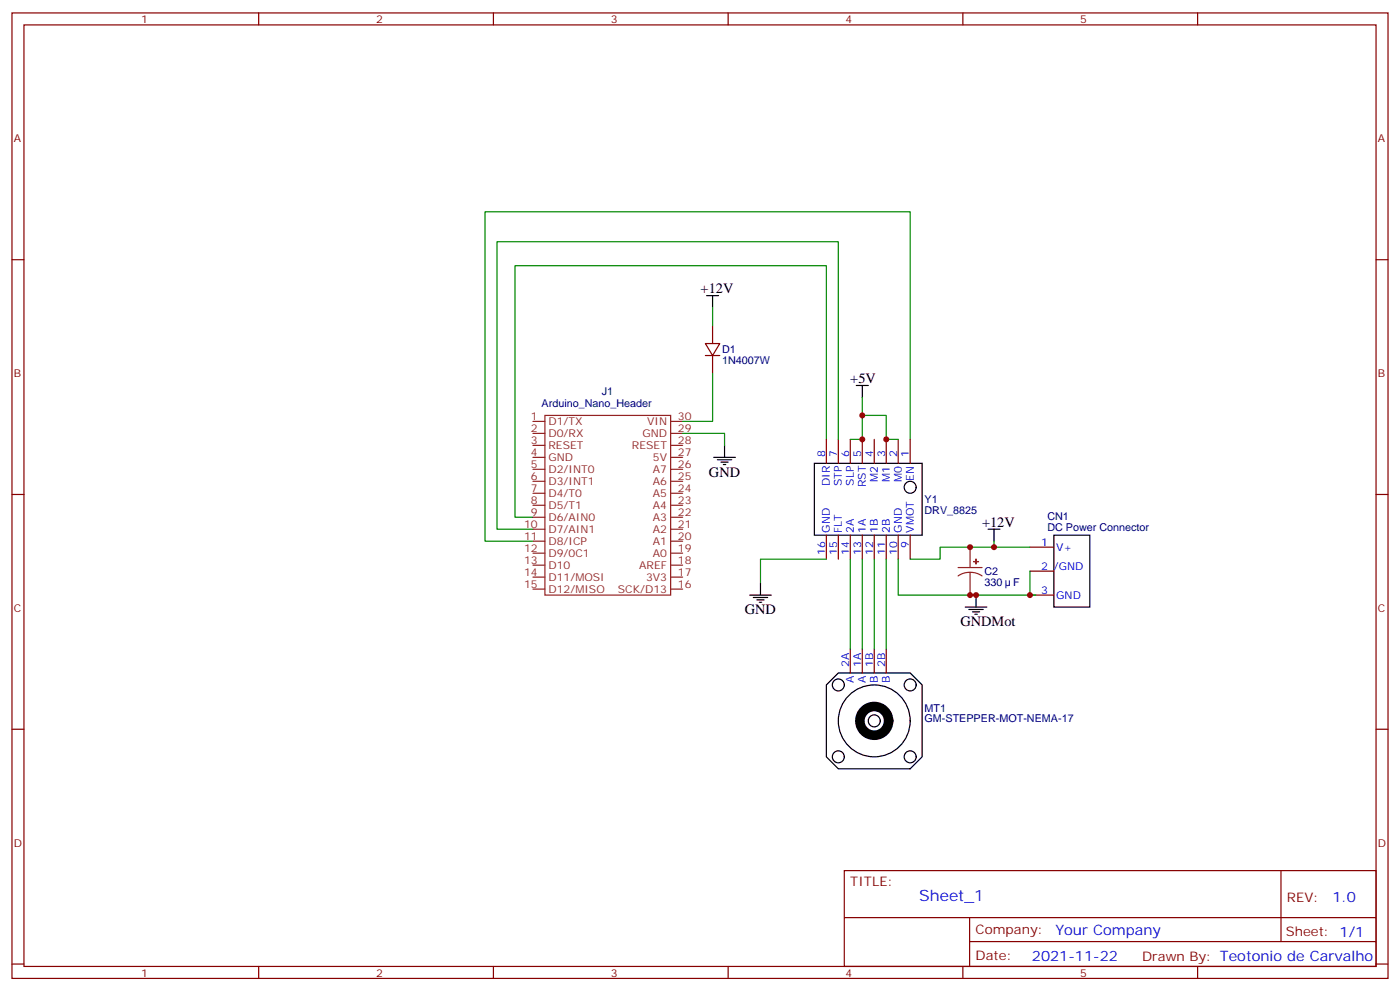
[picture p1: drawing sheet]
<svg xmlns="http://www.w3.org/2000/svg" width="412mm" height="292mm" viewBox="0 0 412 292" stroke-linecap="round" stroke-linejoin="round" font-family="sans-serif">
<g fill="none" stroke="#870000" stroke-width=".35">
<path d="M3.5 3.8h405.4v284.3h-405.4zM7.1 7.3h398.2v277.3h-398.2zM76.2 3.8v3.5M145.3 3.8v3.5M214.5 3.8v3.5M283.6 3.8v3.5M352.8 3.8v3.5M3.5 76.5h3.6M405.3 76.5h3.6M209.9 95.9v5.3M207.8 101.2h4.2l-2.1 3.5zM207.8 104.7h4.2"/>
<path d="M209.9 104.7v5.3M243.4 129.4v7.1M246.9 129.4v7.1M250.5 129.4v7.1M254 129.4v7.1M257.5 129.4v7.1M261.1 129.4v7.1M264.6 129.4v7.1M268.1 129.4v7.1M3.5 145.6h3.6M243.4 157.6v7.1M246.9 157.6v7.1"/>
<path d="M250.5 157.6v7.1M254 157.6v7.1M257.5 157.6v7.1M261.1 157.6v7.1M264.6 157.6v7.1M268.1 157.6v7.1M405.3 145.6h3.6M303.4 161.1h7M303.4 168.2h7M303.4 175.3h7M250.5 191.1v7.1M254 191.1v7.1"/>
<path d="M257.5 191.1v7.1M261.1 191.1v7.1M3.5 214.8h3.6M405.3 214.8h3.6M248.7 256.4h156.6v28.2h-156.6zM377.3 256.4v20.9M248.7 270.2h156.5M285.6 277.3h119.6M285.6 270.2v14.2M3.5 283.9h3.6M76.2 284.6v3.5M145.3 284.6v3.5"/>
<path d="M214.5 284.6v3.5M283.6 284.6v3.5M352.8 284.6v3.5M405.3 283.9h3.6"/>
</g>
<g fill="none" stroke="#8c2424" stroke-width=".35">
<path d="M157 124.1h3.5M157 127.6h3.5M157 131.2h3.5M157 134.7h3.5M157 138.2h3.5M160.5 122.3h37.1v53h-37.1zM197.6 124.1h3.5M197.6 127.6h3.5M197.6 131.2h3.5M197.6 134.7h3.5M197.6 138.2h3.5M157 141.7h3.5"/>
<path d="M157 145.3h3.5M157 148.8h3.5M157 152.3h3.5M157 155.9h3.5M157 159.4h3.5M197.6 141.7h3.5M197.6 145.3h3.5M197.6 148.8h3.5M197.6 152.3h3.5M197.6 155.9h3.5M197.6 159.4h3.5M157 162.9h3.5"/>
<path d="M157 166.4h3.5M157 170h3.5M157 173.5h3.5M197.6 162.9h3.5M197.6 166.4h3.5M197.6 170h3.5M197.6 173.5h3.5M282.2 167.1h7.1M285.8 168.6l-1.9 .2-1.7 .8M285.8 168.6l1.8 .2 1.7 .8M285.8 161.1v6M285.8 168.6v6.7"/>
</g>
<g fill="#8c2424" stroke="#8c2424" stroke-width=".35">
<path d="M286.8 165.4h1.4z"/>
<path d="M287.5 164.7v1.4z"/>
</g>
<g fill="none" stroke="#000" stroke-width=".35">
<path d="M208.1 87.1h3.6M209.9 87.1v3.5M252.2 113.5h3.6M254 113.5v3.6M210.3 134.7h6.3M211.3 135.4h4.2M212.4 136.1h2.1M213.1 136.8h.7M213.4 131.2v3.5M239.9 136.5h31.7v21.1h-31.7zM291 155.9h3.6M292.8 155.9v3.5"/>
<path d="M310.4 157.6h10.6v21.2h-10.6zM220.8 175.3h6.4M221.9 176h4.2M223 176.7h2.1M223.7 177.4h.7M224 171.7v3.6M284.3 178.8h6.4M285.4 179.5h4.2M287.5 175.3v3.5M246.9 198.2h21.2l3.5 3.5v21.2l-3.5 3.5h-21.2l-3.5-3.5v-21.2zM286.5 180.2h2.1M287.2 180.9h.7"/>
<circle cx="268.1" cy="143.5" r="1.76"/>
<circle cx="246.9" cy="201.7" r="1.76"/>
<circle cx="257.5" cy="212.3" r="10.6"/>
<circle cx="257.5" cy="212.3" r="1.76"/>
<circle cx="268.1" cy="201.7" r="1.76"/>
<circle cx="246.9" cy="222.9" r="1.76"/>
<circle cx="268.1" cy="222.9" r="1.76"/>
</g>
<g fill="none" stroke="#008700" stroke-width=".35">
<path d="M209.9 90.6v5.3M209.9 110v14.1h-8.8M254 117.1v12.3h-3.5M201.1 127.6h12.3v3.6M243.4 129.4v-51.2h-91.7v74.1h5.3M246.9 129.4v-58.2h-100.5v84.7h10.6M254 122.3h7.1v7.1h3.5M268.1 129.4v-67h-125.2v97h14.1M292.8 159.4v1.7h-15.9v3.6h-8.8M243.4 164.7h-19.4v7M250.5 164.7v26.4M254 164.7v26.4"/>
<path d="M257.5 164.7v26.4M261.1 164.7v26.4M264.6 164.7v10.6h38.8M292.8 161.1h10.6M303.4 168.2v7.1h1.8"/>
</g>
<circle cx="257.5" cy="212.3" r="4.2" fill="none" stroke="#000" stroke-width="2.8"/>
<g fill="#c00">
<circle cx="285.8" cy="161.1" r=".88"/>
<circle cx="292.8" cy="161.1" r=".88"/>
<circle cx="303.4" cy="175.3" r=".88"/>
<circle cx="287.5" cy="175.3" r=".88"/>
<circle cx="285.8" cy="175.3" r=".88"/>
<circle cx="254" cy="129.4" r=".88"/>
<circle cx="254" cy="122.3" r=".88"/>
<circle cx="261.1" cy="129.4" r=".88"/>
</g>
<text font-size="4.6" fill="#00f" x="270.8" y="265.4">Sheet_1</text>
<g font-size="4.2">
<text x="206.4" y="86.4">+12V</text>
<text x="250.5" y="112.8">+5V</text>
<text x="208.8" y="140.3">GND</text>
<text x="289.3" y="155.2">+12V</text>
<text x="219.4" y="180.9">GND</text>
<text x="282.9" y="184.4">GNDMot</text>
</g>
<g font-size="4.2" fill="#00f">
<text x="392.5" y="265.7">1.0</text>
<text x="310.9" y="275.2">Your Company</text>
<text x="304" y="283">2021-11-22</text>
</g>
<g font-size="3.9" fill="#800">
<text x="250.5" y="261">TITLE:</text>
<text x="379.1" y="265.7">REV:</text>
<text x="287.4" y="275.2">Company:</text>
<text x="378.7" y="275.8">Sheet: 1/1</text>
<text x="287.4" y="282.9">Date:</text>
<text x="336.4" y="282.9">Drawn By: Teotonio de Carvalho</text>
</g>
<g font-size="3.2" fill="#800">
<text x="41.6" y="6.8">1</text>
<text x="110.8" y="6.8">2</text>
<text x="179.9" y="6.8">3</text>
<text x="249.1" y="6.8">4</text>
<text x="318.2" y="6.8">5</text>
<text x="4.1" y="41.9">A</text>
<text x="405.9" y="41.9">A</text>
<text x="4.1" y="111.1">B</text>
<text x="405.9" y="111.1">B</text>
<text x="4.1" y="180.2">C</text>
<text x="405.9" y="180.2">C</text>
<text x="4.1" y="249.3">D</text>
<text x="405.9" y="249.3">D</text>
<text x="41.6" y="287.6">1</text>
<text x="110.8" y="287.6">2</text>
<text x="179.9" y="287.6">3</text>
<text x="249.1" y="287.6">4</text>
<text x="318.2" y="287.6">5</text>
</g>
<g font-size="3.2" fill="#000080">
<text x="212.7" y="107.2">1N4007W</text>
<text x="212.7" y="104">D1</text>
<text x="159.5" y="119.9">Arduino_Nano_Header</text>
<text x="177.3" y="116.3">J1</text>
<text x="272.3" y="148.1">Y1</text>
<text x="272.3" y="151.3">DRV_8825</text>
<text x="308.5" y="153.3">CN1</text>
<text x="308.5" y="156.4">DC Power Connector</text>
<text x="290" y="172.5">330</text>
<text x="290" y="169.4">C2</text>
<text x="298.5" y="172.5">F</text>
<text x="272.3" y="209.6">MT1</text>
<text x="272.3" y="212.8">GM-STEPPER-MOT-NEMA-17</text>
</g>
<g font-size="3.2" fill="#8d2323">
<text x="156.4" y="123.8">1</text>
<text x="161.6" y="125.2">D1/TX</text>
<text x="190.6" y="125.2">VIN</text>
<text x="199.7" y="123.8">30</text>
<text x="156.4" y="127.3">2</text>
<text x="156.4" y="130.8">3</text>
<text x="161.6" y="128.7">D0/RX</text>
<text x="189.2" y="128.7">GND</text>
<text x="199.7" y="130.8">28</text>
<text x="199.7" y="127.3">29</text>
<text x="156.4" y="134.3">4</text>
<text x="156.4" y="137.9">5</text>
<text x="161.6" y="132.2">RESET</text>
<text x="161.6" y="135.7">GND</text>
<text x="186.2" y="132.2">RESET</text>
<text x="192.3" y="135.7">5V</text>
<text x="199.7" y="137.9">26</text>
<text x="199.7" y="134.3">27</text>
<text x="156.4" y="141.4">6</text>
<text x="161.6" y="139.3">D2/INT0</text>
<text x="161.6" y="142.8">D3/INT1</text>
<text x="192.3" y="142.8">A6</text>
<text x="192.3" y="139.3">A7</text>
<text x="199.7" y="141.4">25</text>
<text x="156.4" y="144.9">7</text>
<text x="156.4" y="148.4">8</text>
<text x="161.6" y="146.3">D4/T0</text>
<text x="161.6" y="149.9">D5/T1</text>
<text x="192.3" y="149.9">A4</text>
<text x="192.3" y="146.3">A5</text>
<text x="199.7" y="148.4">23</text>
<text x="199.7" y="144.9">24</text>
<text x="154.4" y="155.5">10</text>
<text x="156.4" y="152">9</text>
<text x="161.6" y="153.4">D6/AIN0</text>
<text x="192.3" y="153.4">A3</text>
<text x="199.7" y="155.5">21</text>
<text x="199.7" y="152">22</text>
<text x="154.4" y="159">11</text>
<text x="161.6" y="156.9">D7/AIN1</text>
<text x="161.6" y="160.4">D8/ICP</text>
<text x="192.3" y="160.4">A1</text>
<text x="192.3" y="156.9">A2</text>
<text x="199.7" y="159">20</text>
<text x="154.4" y="162.6">12</text>
<text x="154.4" y="166.1">13</text>
<text x="161.6" y="164">D9/0C1</text>
<text x="161.6" y="167.5">D10</text>
<text x="188.3" y="167.5">AREF</text>
<text x="192.3" y="164">A0</text>
<text x="199.7" y="166.1">18</text>
<text x="199.7" y="162.6">19</text>
<text x="154.4" y="169.6">14</text>
<text x="154.4" y="173.1">15</text>
<text x="161.6" y="171">D11/MOSI</text>
<text x="190.3" y="171">3V3</text>
<text x="199.7" y="173.1">16</text>
<text x="199.7" y="169.6">17</text>
<text x="161.6" y="174.6">D12/MISO</text>
<text x="182" y="174.6">SCK/D13</text>
</g>
<g font-size="3.2" fill="#00f">
<text x="243.1" y="134.7" transform="rotate(-90 243.1 134.7)">8</text>
<text x="246.6" y="134.7" transform="rotate(-90 246.6 134.7)">7</text>
<text x="250.1" y="134.7" transform="rotate(-90 250.1 134.7)">6</text>
<text x="253.6" y="134.7" transform="rotate(-90 253.6 134.7)">5</text>
<text x="257.2" y="134.7" transform="rotate(-90 257.2 134.7)">4</text>
<text x="260.7" y="134.7" transform="rotate(-90 260.7 134.7)">3</text>
<text x="264.2" y="134.7" transform="rotate(-90 264.2 134.7)">2</text>
<text x="267.8" y="134.7" transform="rotate(-90 267.8 134.7)">1</text>
<text x="244.5" y="143.1" transform="rotate(-90 244.5 143.1)">DIR</text>
<text x="248" y="143.2" transform="rotate(-90 248 143.2)">STP</text>
<text x="251.5" y="143" transform="rotate(-90 251.5 143)">SLP</text>
<text x="255.1" y="143.5" transform="rotate(-90 255.1 143.5)">RST</text>
<text x="258.6" y="141.8" transform="rotate(-90 258.6 141.8)">M2</text>
<text x="262.1" y="141.8" transform="rotate(-90 262.1 141.8)">M1</text>
<text x="265.6" y="141.8" transform="rotate(-90 265.6 141.8)">M0</text>
<text x="269.2" y="141.5" transform="rotate(-90 269.2 141.5)">EN</text>
<text x="244.5" y="156.9" transform="rotate(-90 244.5 156.9)">GND</text>
<text x="248" y="156.9" transform="rotate(-90 248 156.9)">FLT</text>
<text x="251.5" y="156.9" transform="rotate(-90 251.5 156.9)">2A</text>
<text x="255.1" y="156.9" transform="rotate(-90 255.1 156.9)">1A</text>
<text x="258.6" y="156.9" transform="rotate(-90 258.6 156.9)">1B</text>
<text x="262.1" y="156.9" transform="rotate(-90 262.1 156.9)">2B</text>
<text x="265.6" y="156.9" transform="rotate(-90 265.6 156.9)">GND</text>
<text x="267.8" y="161.4" transform="rotate(-90 267.8 161.4)">9</text>
<text x="269.2" y="156.9" transform="rotate(-90 269.2 156.9)">VMOT</text>
<text x="306.7" y="160.8">1</text>
<text x="243.1" y="163.4" transform="rotate(-90 243.1 163.4)">16</text>
<text x="246.6" y="163.4" transform="rotate(-90 246.6 163.4)">15</text>
<text x="250.1" y="163.4" transform="rotate(-90 250.1 163.4)">14</text>
<text x="253.6" y="163.4" transform="rotate(-90 253.6 163.4)">13</text>
<text x="257.2" y="163.4" transform="rotate(-90 257.2 163.4)">12</text>
<text x="260.7" y="163.4" transform="rotate(-90 260.7 163.4)">11</text>
<text x="264.2" y="163.4" transform="rotate(-90 264.2 163.4)">10</text>
<text x="306.7" y="167.9">2</text>
<text x="310.4" y="167.9">/GND</text>
<text x="311.1" y="162.2">V+</text>
<text x="306.7" y="174.9">3</text>
<text x="311.1" y="176.3">GND</text>
<text x="250.1" y="196.4" transform="rotate(-90 250.1 196.4)">2A</text>
<text x="253.6" y="196.4" transform="rotate(-90 253.6 196.4)">1A</text>
<text x="257.2" y="196.4" transform="rotate(-90 257.2 196.4)">1B</text>
<text x="260.7" y="196.4" transform="rotate(-90 260.7 196.4)">2B</text>
<text x="251.5" y="201.1" transform="rotate(-90 251.5 201.1)">A</text>
<text x="255.1" y="201.1" transform="rotate(-90 255.1 201.1)">A</text>
<text x="258.6" y="201.1" transform="rotate(-90 258.6 201.1)">B</text>
<text x="262.1" y="201.1" transform="rotate(-90 262.1 201.1)">B</text>
</g>
</svg>
